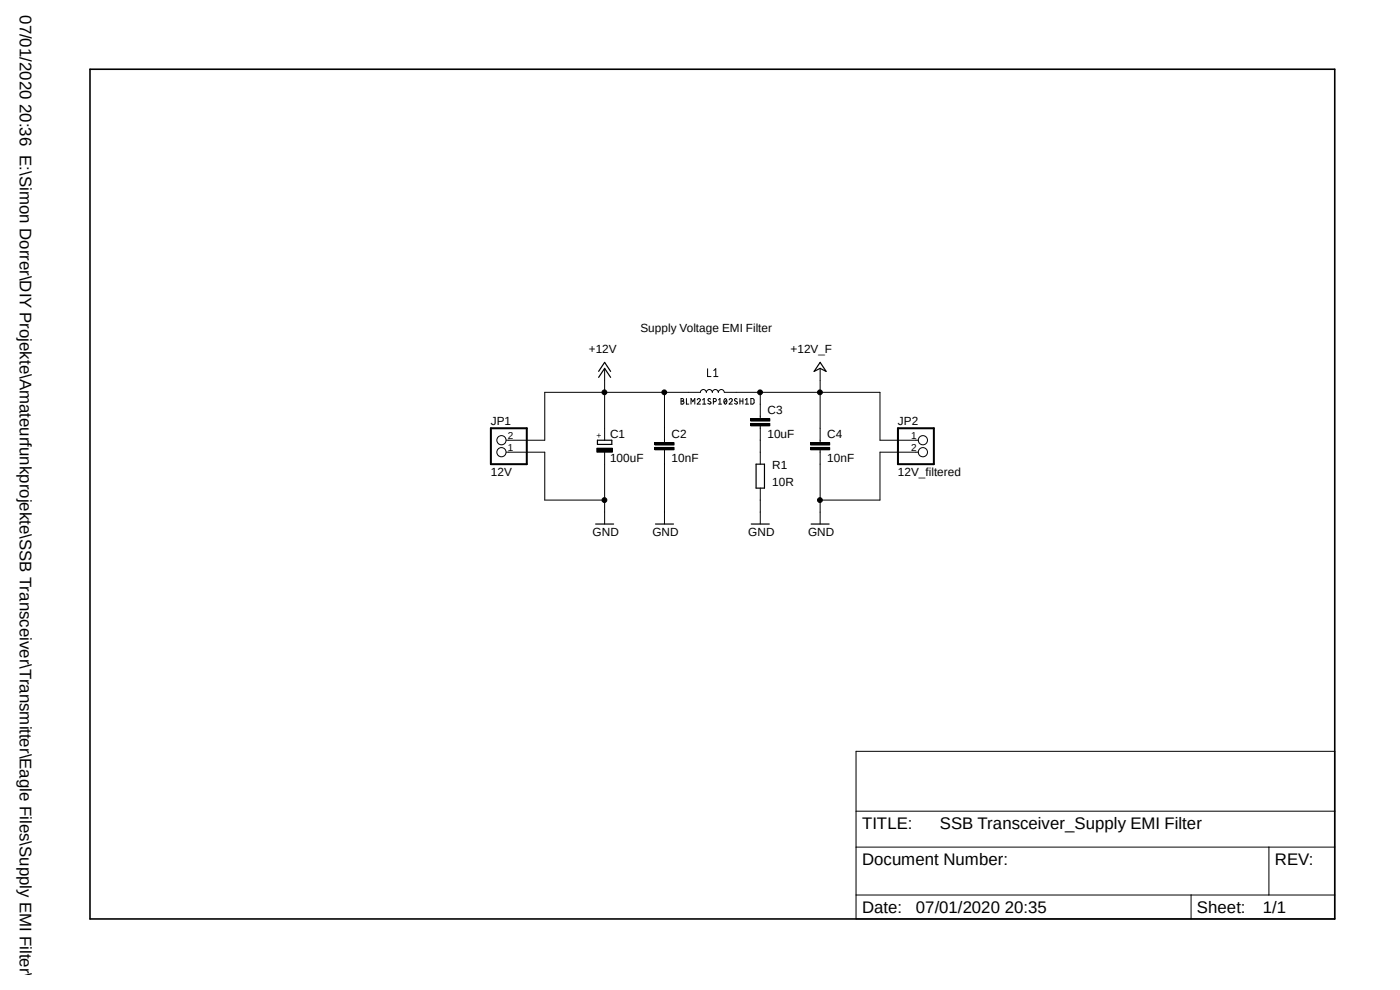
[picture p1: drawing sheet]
<svg xmlns="http://www.w3.org/2000/svg" width="297mm" height="210mm" viewBox="0 0 297 210" stroke-linecap="round" stroke-linejoin="round" font-family="sans-serif">
<path d="M18.5 14.4l265 181.1M283.5 14.4l-265 181.1" fill="none" stroke="#fff" stroke-width=".21"/>
<g fill="none" stroke="#000" stroke-width=".21">
<path d="M128.3 78.1v15.3M150.1 78.2v1.7h.7M151.4 79.9h.9M151.4 78.6l.4-.4v1.7M174 78.1v15.8M107.4 93.4h8.2v-10.2h33a.64 .64 0 0 1 .6-.6 .64 .64 0 0 1 .7 .6 .64 .64 0 0 1 .6-.6 .64 .64 0 0 1 .6 .6 .64 .64 0 0 1 .7-.6 .64 .64 0 0 1 .6 .6 .64 .64 0 0 1 .6-.6 .64 .64 0 0 1 .7 .6h33v10.2h8.2M107.4 95.9h8.2v10.2h12.7M126.6 95.1h3.3v.8h-3.3zM128.3 95.9v15.3M138.9 94.9h4.1v.5h-4.1zM138.9 93.9h4.1v.5h-4.1zM141 83.2v10.7"/>
<path d="M141 95.4v15.8M144.5 84.5l.4 .1 .1 .3-.2 .2h.1a.31 .31 0 0 1 .2 .4 .31 .31 0 0 1-.3 .2h-.3zM144.5 85.1h.3M145.6 84.5v1.2h.5M146.6 85.7v-1.2l.4 .7 .4-.7v1.2M147.9 84.8l.4-.3 .2 .2v.3l-.6 .7h.7M149.1 85.7h.6M149.1 84.8l.3-.3v1.2M150.7 84.7l-.2-.2-.3 .3 .6 .5v.3l-.2 .1-.4-.1M151.3 85.2h.3a.34 .34 0 0 0 .4-.3 .34 .34 0 0 0-.4-.4h-.3v1.2M152.4 85.7h.7M152.4 84.8l.3-.3v1.2"/>
<path d="M153.8 84.6l.1-.1a.61 .61 0 0 1 .3 .7 .61 .61 0 0 1-.4 .5l-.2-.4zM154.1 84.8l-.5 .7M154.7 84.8a.34 .34 0 0 1 .5-.2 .34 .34 0 0 1 .1 .5l-.6 .6h.7M156.4 84.7l-.3-.2-.3 .3 .6 .5v.3l-.2 .1-.4-.1M157 85.1h.6M157 84.5v1.2M157.6 84.5v1.2M158.1 85.7h.7M158.1 84.8l.4-.3v1.2M159.3 89.8h4v.5h-4zM159.3 88.8h4v.5h-4zM159.3 84.5l.6 .2 .1 .7-.2 .3h-.5z"/>
<path d="M161.3 83.2v5.6M161.3 90.3v8.2M172 94.9h4v.5h-4zM172 93.9h4v.5h-4zM174 95.4v15.8M194.9 95.9h-8.2v10.2h-12.7M161.3 103.5v7.7M181.6 159.4h101.6v35.5h-101.6zM181.6 179.7h101.6M181.6 172.1h101.6M269.2 179.7v10.2M181.6 189.9h101.6"/>
<path d="M252.7 189.9v5"/>
<circle cx="106.4" cy="95.9" r=".98"/>
<circle cx="106.4" cy="93.4" r=".98"/>
<circle cx="128.2" cy="83.2" r=".51"/>
<circle cx="140.9" cy="83.2" r=".51"/>
<circle cx="161.2" cy="83.2" r=".51"/>
<circle cx="173.9" cy="83.2" r=".51"/>
<circle cx="195.8" cy="95.9" r=".98"/>
<circle cx="195.8" cy="93.4" r=".98"/>
<circle cx="128.2" cy="106.1" r=".51"/>
<circle cx="173.9" cy="106.1" r=".51"/>
</g>
<path d="M127 78.8l1.3-1.9 1.2 1.9M174 76.9l1.3 1.9-1.3-.7-1.3 .7zM126.7 93.4h3.1v.9h-3.1zM127 80.1l1.3-2 1.2 2M160.4 98.5h1.8v5h-1.8zM126.4 111.2h3.8M139.1 111.2h3.8M159.4 111.2h3.8M172.1 111.2h3.8" fill="none" stroke="#000" stroke-width=".25"/>
<g fill="#000">
<path d="M126.6 95.1h3.3v.8h-3.3z" fill-rule="evenodd"/>
<path d="M138.9 94.9h4.1v.5h-4.1z" fill-rule="evenodd"/>
<path d="M138.9 93.9h4.1v.5h-4.1z" fill-rule="evenodd"/>
<path d="M159.3 89.8h4v.5h-4z" fill-rule="evenodd"/>
<path d="M159.3 88.8h4v.5h-4z" fill-rule="evenodd"/>
<path d="M172 94.9h4v.5h-4z" fill-rule="evenodd"/>
<path d="M172 93.9h4v.5h-4z" fill-rule="evenodd"/>
<circle cx="128.2" cy="83.2" r=".51"/>
<circle cx="140.9" cy="83.2" r=".51"/>
<circle cx="161.2" cy="83.2" r=".51"/>
<circle cx="173.9" cy="83.2" r=".51"/>
<circle cx="128.2" cy="106.1" r=".51"/>
<circle cx="173.9" cy="106.1" r=".51"/>
</g>
<path d="M19.1 14.7h264.1v180.2h-264.1z" fill="none" stroke="#000" stroke-width=".34"/>
<path d="M104.1 90.8h7.7v7.7h-7.7zM190.5 90.8h7.6v7.7h-7.6z" fill="none" stroke="#000" stroke-width=".42"/>
<g font-size="3.6">
<text x="4.2" y="3.2" transform="rotate(90 4.2 3.2)">07/01/2020 20:36 E:\Simon Dorrer\DIY Projekte\Amateurfunkprojekte\SSB Transceiver\Transmitter\Eagle Files\Supply EMI Filter\SS</text>
<text x="182.9" y="175.9">TITLE:</text>
<text x="199.4" y="175.9">SSB Transceiver_Supply EMI Filter</text>
<text x="182.9" y="183.5">Document Number:</text>
<text x="270.5" y="183.5">REV:</text>
<text x="182.9" y="193.7">Date:</text>
<text x="194.3" y="193.7">07/01/2020 20:35</text>
<text x="253.9" y="193.7">Sheet:</text>
<text x="267.9" y="193.7">1/1</text>
</g>
<g font-size="2.5">
<text x="135.9" y="70.5">Supply Voltage EMI Filter</text>
<text x="124.9" y="74.8">+12V</text>
<text x="167.7" y="74.8">+12V_F</text>
<text x="162.8" y="87.9">C3</text>
<text x="104.1" y="90.2">JP1</text>
<text x="129.4" y="92.9">C1</text>
<text x="142.5" y="93">C2</text>
<text x="162.8" y="93">10uF</text>
<text x="175.5" y="93">C4</text>
<text x="190.5" y="90.2">JP2</text>
<text x="104.1" y="101">12V</text>
<text x="129.4" y="98">100uF</text>
<text x="142.5" y="98.1">10nF</text>
<text x="163.8" y="99.5">R1</text>
<text x="175.5" y="98.1">10nF</text>
<text x="190.5" y="101">12V_filtered</text>
<text x="163.8" y="103">10R</text>
<text x="125.7" y="113.7">GND</text>
<text x="138.4" y="113.7">GND</text>
<text x="158.8" y="113.7">GND</text>
<text x="171.4" y="113.7">GND</text>
</g>
<g font-size="2.1">
<text x="107.7" y="95.6">1</text>
<text x="107.7" y="93">2</text>
<text x="193.3" y="93">1</text>
<text x="193.3" y="95.6">2</text>
</g>
<text font-size="1.8" x="127.7" y="93" transform="rotate(-90 127.7 93)">+</text>
</svg>
